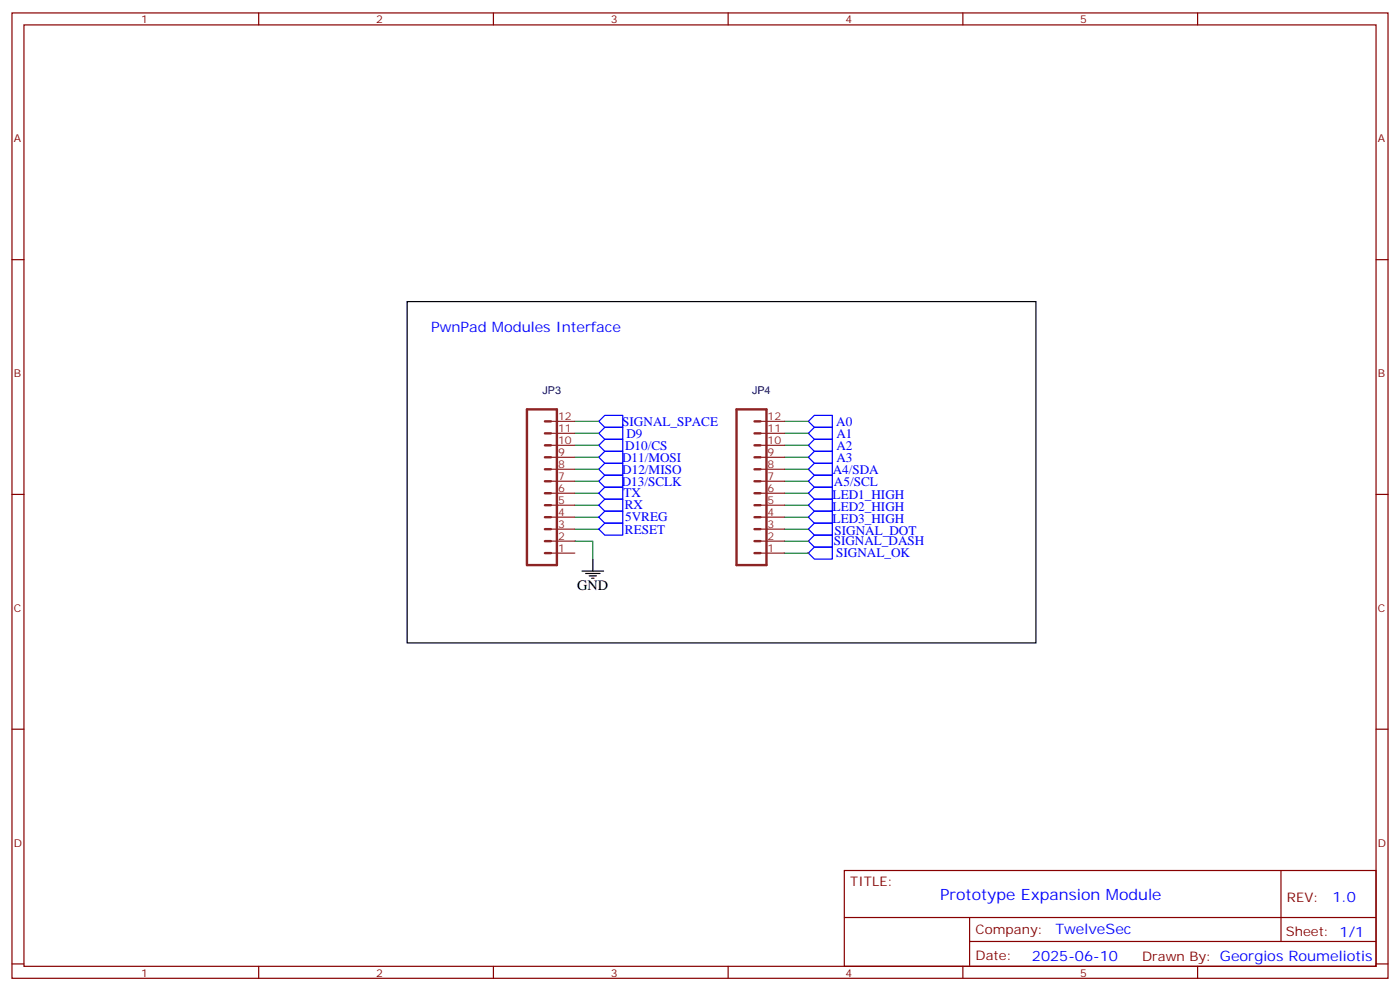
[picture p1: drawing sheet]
<svg xmlns="http://www.w3.org/2000/svg" width="412mm" height="292mm" viewBox="0 0 412 292" stroke-linecap="round" stroke-linejoin="round" font-family="sans-serif">
<g fill="none" stroke="#870000" stroke-width=".35">
<path d="M3.5 3.8h405.4v284.3h-405.4zM7.1 7.3h398.2v277.3h-398.2zM76.2 3.8v3.5M145.3 3.8v3.5M214.5 3.8v3.5M283.6 3.8v3.5M352.8 3.8v3.5M3.5 76.5h3.6M405.3 76.5h3.6M3.5 145.6h3.6M405.3 145.6h3.6M3.5 214.8h3.6"/>
<path d="M405.3 214.8h3.6M248.7 256.4h156.6v28.2h-156.6zM377.3 256.4v20.9M248.7 270.2h156.5M285.6 277.3h119.6M285.6 270.2v14.2M3.5 283.9h3.6M76.2 284.6v3.5M145.3 284.6v3.5M214.5 284.6v3.5M283.6 284.6v3.5M352.8 284.6v3.5"/>
<path d="M405.3 283.9h3.6"/>
</g>
<path d="M119.9 88.8h185.3v100.6h-185.3zM171.4 168.2h6.4M172.5 168.9h4.2M173.6 169.6h2.1M174.3 170.3h.7M174.6 164.7v3.5" fill="none" stroke="#000" stroke-width=".35"/>
<g fill="none" stroke="#008700" stroke-width=".35">
<path d="M169.3 124.1h7.1M169.3 127.6h7.1M169.3 131.2h7.1M169.3 134.7h7.1M169.3 138.2h7.1M231.1 124.1h7M231.1 127.6h7M231.1 131.2h7M231.1 134.7h7M231.1 138.2h7M169.3 159.4h5.3v5.3M169.3 141.7h7.1"/>
<path d="M169.3 152.3h7.1M169.3 148.8h7.1M169.3 145.3h7.1M169.3 155.9h7.1M231.1 141.7h7M231.1 145.3h7M231.1 148.8h7M231.1 152.3h7M231.1 155.9h7M231.1 159.4h7M231.1 162.9h7"/>
</g>
<g fill="none" stroke="#00f" stroke-width=".35">
<path d="M178.2 122.3h5.2v3.6h-5.2l-1.8-1.8zM178.2 125.9h5.2v3.5h-5.2l-1.8-1.8zM178.2 129.4h5.2v3.5h-5.2l-1.8-1.7zM178.2 132.9h5.2v3.6h-5.2l-1.8-1.8zM178.2 136.5h5.2v3.5h-5.2l-1.8-1.8zM178.2 140h5.2v3.5h-5.2l-1.8-1.8zM239.9 122.3h5.3v3.6h-5.3l-1.8-1.8zM239.9 125.9h5.3v3.5h-5.3l-1.8-1.8zM239.9 129.4h5.3v3.5h-5.3l-1.8-1.7zM239.9 132.9h5.3v3.6h-5.3l-1.8-1.8zM239.9 136.5h5.3v3.5h-5.3l-1.8-1.8zM239.9 140h5.3v3.5h-5.3l-1.8-1.8z"/>
<path d="M176.4 155.9l1.8-1.8h5.2v3.5h-5.2zM176.4 145.3l1.8-1.8h5.2v3.5h-5.2zM176.4 148.8l1.8-1.8h5.2v3.6h-5.2zM178.2 150.6h5.2v3.5h-5.2l-1.8-1.8zM239.9 143.5h5.3v3.5h-5.3l-1.8-1.7zM239.9 147h5.3v3.6h-5.3l-1.8-1.8zM239.9 150.6h5.3v3.5h-5.3l-1.8-1.8zM239.9 154.1h5.3v3.5h-5.3l-1.8-1.7zM239.9 157.6h5.3v3.5h-5.3l-1.8-1.7zM239.9 161.1h5.3v3.6h-5.3l-1.8-1.8z"/>
</g>
<g fill="none" stroke="#8c2424" stroke-width=".71">
<path d="M155.2 120.6h8.8v45.8h-8.8zM160.5 138.2h1.8M160.5 134.7h1.8M160.5 131.2h1.8M160.5 127.6h1.8M160.5 124.1h1.8M217 120.6h8.8v45.8h-8.8zM222.2 138.2h1.8M222.2 134.7h1.8M222.2 131.2h1.8M222.2 127.6h1.8M222.2 124.1h1.8"/>
<path d="M160.5 155.9h1.8M160.5 159.4h1.8M160.5 148.8h1.8M160.5 152.3h1.8M160.5 145.3h1.8M160.5 141.7h1.8M222.2 155.9h1.8M222.2 159.4h1.8M222.2 148.8h1.8M222.2 152.3h1.8M222.2 145.3h1.8M222.2 141.7h1.8"/>
<path d="M160.5 162.9h1.8M222.2 162.9h1.8"/>
</g>
<g fill="none" stroke="#8c2424" stroke-width=".35">
<path d="M162.3 138.2h7M162.3 134.7h7M162.3 131.2h7M162.3 127.6h7M162.3 124.1h7M224 138.2h7.1M224 134.7h7.1M224 131.2h7.1M224 127.6h7.1M224 124.1h7.1M162.3 159.4h7M162.3 155.9h7"/>
<path d="M162.3 152.3h7M162.3 148.8h7M162.3 145.3h7M162.3 141.7h7M224 159.4h7.1M224 155.9h7.1M224 152.3h7.1M224 148.8h7.1M224 145.3h7.1M224 141.7h7.1M162.3 162.9h7M224 162.9h7.1"/>
</g>
<text font-size="4.6" fill="#00f" x="276.9" y="265.2">Prototype Expansion Module</text>
<g font-size="4.2" fill="#00f">
<text x="127" y="97.6">PwnPad Modules Interface</text>
<text x="392.5" y="265.7">1.0</text>
<text x="310.9" y="275.2">TwelveSec</text>
<text x="304" y="283">2025-06-10</text>
</g>
<text font-size="4.2" x="170" y="173.8">GND</text>
<g font-size="3.9" fill="#00f">
<text x="183.3" y="125.4">SIGNAL_SPACE</text>
<text x="246.3" y="125.4">A0</text>
<text x="184.5" y="128.9">D9</text>
<text x="246.4" y="128.9">A1</text>
<text x="183.2" y="136">D11/MOSI</text>
<text x="184.1" y="132.4">D10/CS</text>
<text x="246.4" y="132.5">A2</text>
<text x="246.4" y="136">A3</text>
<text x="183.2" y="143">D13/SCLK</text>
<text x="183.3" y="139.5">D12/MISO</text>
<text x="245.3" y="139.5">A4/SDA</text>
<text x="245.6" y="143">A5/SCL</text>
<text x="183.7" y="146.5">TX</text>
<text x="245.3" y="147">LED1_HIGH</text>
<text x="184" y="150">RX</text>
<text x="184.1" y="153.6">5VREG</text>
<text x="245.3" y="150.6">LED2_HIGH</text>
<text x="245.3" y="154.1">LED3_HIGH</text>
<text x="184.1" y="157.3">RESET</text>
<text x="245.6" y="160.7">SIGNAL_DASH</text>
<text x="245.8" y="157.6">SIGNAL_DOT</text>
<text x="246.3" y="164.2">SIGNAL_OK</text>
</g>
<g font-size="3.9" fill="#800">
<text x="250.5" y="261">TITLE:</text>
<text x="379.1" y="265.7">REV:</text>
<text x="287.4" y="275.2">Company:</text>
<text x="378.7" y="275.8">Sheet: 1/1</text>
<text x="287.4" y="282.9">Date:</text>
<text x="336.4" y="282.9">Drawn By: Georgios Roumeliotis</text>
</g>
<g font-size="3.2" fill="#800">
<text x="41.6" y="6.8">1</text>
<text x="110.8" y="6.8">2</text>
<text x="179.9" y="6.8">3</text>
<text x="249.1" y="6.8">4</text>
<text x="318.2" y="6.8">5</text>
<text x="4.1" y="41.9">A</text>
<text x="405.9" y="41.9">A</text>
<text x="4.1" y="111.1">B</text>
<text x="405.9" y="111.1">B</text>
<text x="4.1" y="180.2">C</text>
<text x="405.9" y="180.2">C</text>
<text x="4.1" y="249.3">D</text>
<text x="405.9" y="249.3">D</text>
<text x="41.6" y="287.6">1</text>
<text x="110.8" y="287.6">2</text>
<text x="179.9" y="287.6">3</text>
<text x="249.1" y="287.6">4</text>
<text x="318.2" y="287.6">5</text>
</g>
<g font-size="3.2" fill="#000080">
<text x="159.8" y="116.2">JP3</text>
<text x="221.5" y="116.2">JP4</text>
</g>
<g font-size="3.2" fill="#8d2323">
<text x="164.4" y="123.8">12</text>
<text x="226.1" y="123.8">12</text>
<text x="164.4" y="130.8">10</text>
<text x="164.4" y="127.3">11</text>
<text x="226.1" y="130.8">10</text>
<text x="226.1" y="127.3">11</text>
<text x="164.4" y="137.9">8</text>
<text x="164.4" y="134.3">9</text>
<text x="226.1" y="137.9">8</text>
<text x="226.1" y="134.3">9</text>
<text x="164.4" y="141.4">7</text>
<text x="226.1" y="141.4">7</text>
<text x="164.4" y="148.4">5</text>
<text x="164.4" y="144.9">6</text>
<text x="226.1" y="148.4">5</text>
<text x="226.1" y="144.9">6</text>
<text x="164.4" y="155.5">3</text>
<text x="164.4" y="152">4</text>
<text x="226.1" y="155.5">3</text>
<text x="226.1" y="152">4</text>
<text x="164.4" y="159">2</text>
<text x="226.1" y="159">2</text>
<text x="164.4" y="162.6">1</text>
<text x="226.1" y="162.6">1</text>
</g>
</svg>
